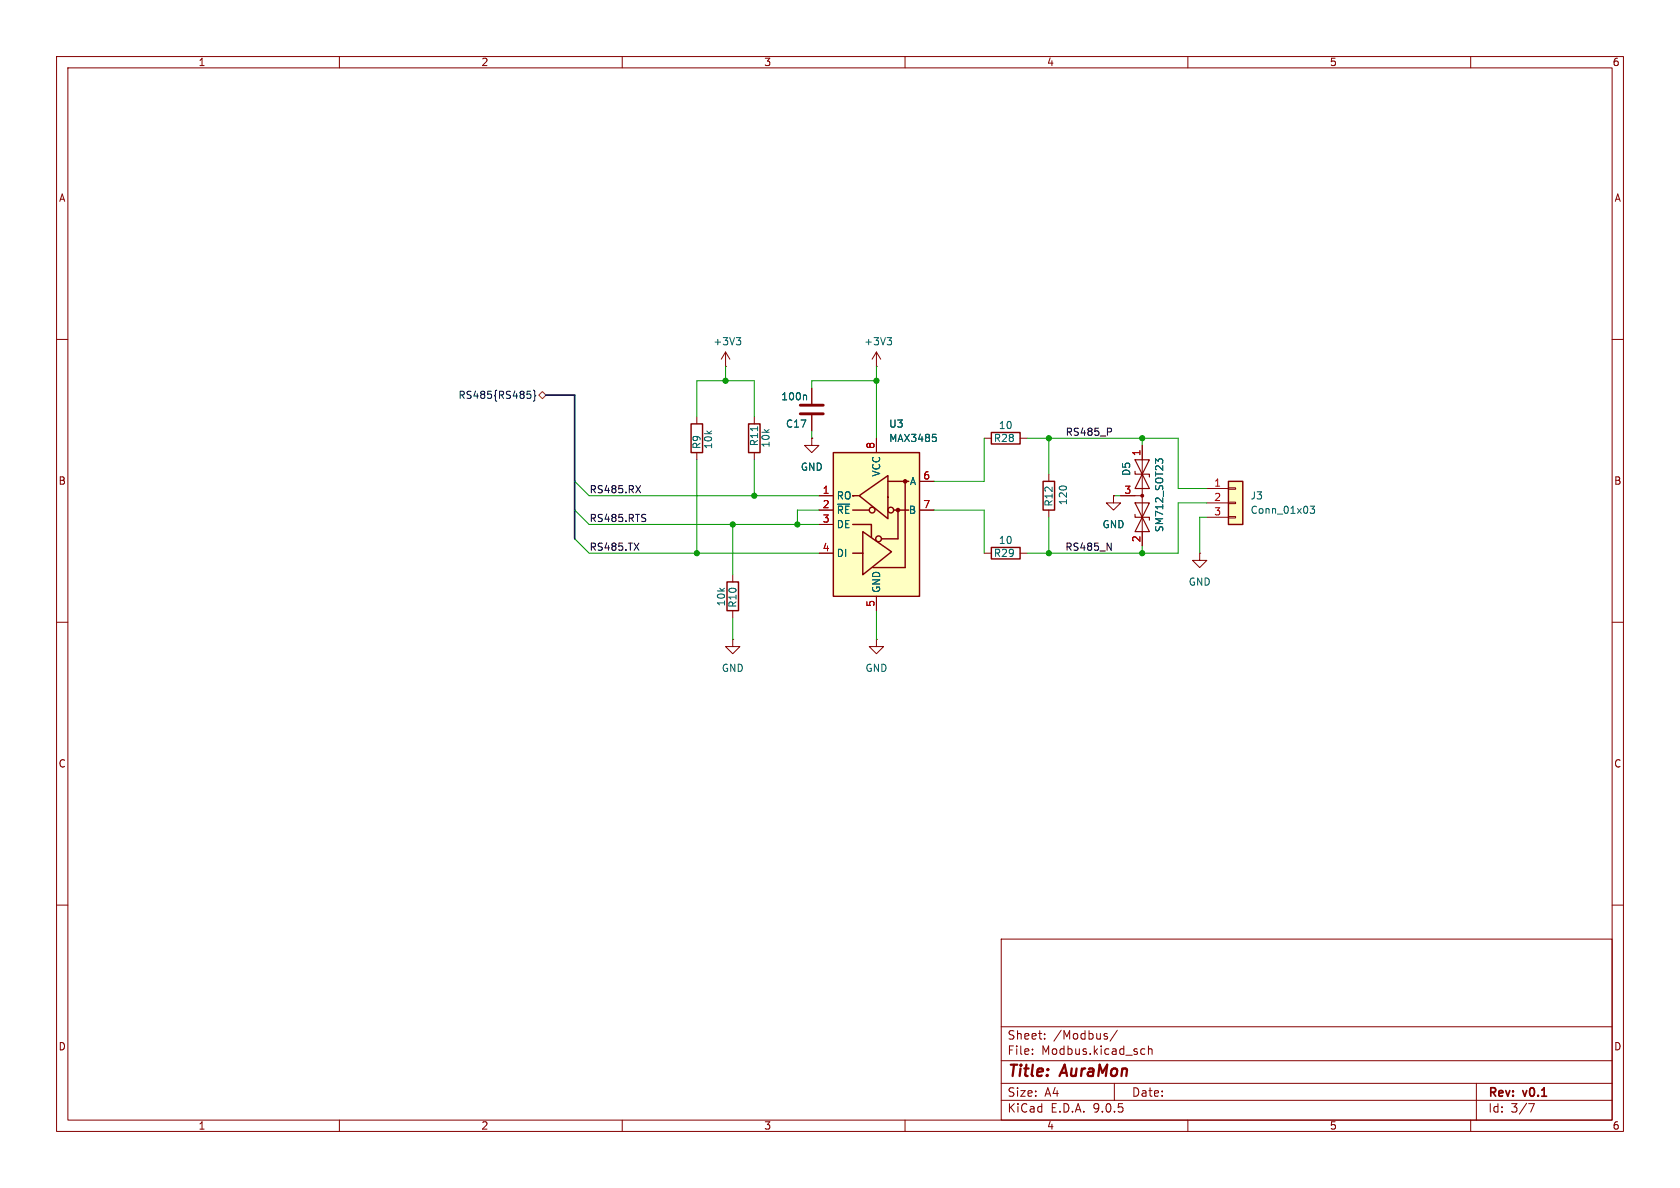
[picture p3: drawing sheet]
<svg xmlns="http://www.w3.org/2000/svg" width="297mm" height="210mm" viewBox="0 0 297 210" stroke-linecap="round" stroke-linejoin="round" font-family="sans-serif">
<g fill="none" stroke="#840000" stroke-width=".18">
<path d="M10 10h277v190h-277zM12 12h273v186h-273zM60 10v2M110 10v2M160 10v2M210 10v2M260 10v2M10 60h2M285 60h2M212.1 97.8v1.3h1.3l-1.3 1.2-1.3-1.2h1.3M212.1 97.8h.1M10 110h2"/>
<path d="M285 110h2M10 160h2M177 166h108v32h-108zM285 160h2M60 198v2M110 198v2M160 198v2M177 194.5h108M177 191.5h108M177 187.5h108M177 181.5h108M182.5 186.3v.1"/>
<path d="M182.5 185.5v.1M184.7 183.6v.1M184.7 182.8v.1M195.4 183.2l.3 .1 .1 .2-.2 .2h-.3M195.4 182.7l.3 .1M197 191.5v3M197.5 182.1l-1.3 2M202 185.4l.4 .1M202.4 186.3l-.4 .1M203 185.5l.2-.1 .4 .1 .1 .9M203 184.9v1.5M210 198v2"/>
<path d="M260 198v2M261 191.5v6.5M270.2 195.1h1l-.6 1.5"/>
</g>
<path d="M217.2 85.1h2.5v7.6h-2.5z" fill="#ffffc2"/>
<path d="M175.3 76.5h5v2h-5zM217.2 85.1h2.5v7.6h-2.5z" fill="none" stroke="#840000" stroke-width=".25"/>
<path d="M143.5 77.5v1.2h1.3l-1.3 1.3-1.3-1.3h1.3M143.5 77.5h.1M143.5 68.6v2.8M143.5 73.4v2.8M174 77.5h1.3M180.3 77.5h1.3M213.4 86.4h3.8M213.4 88.9h3.8M213.4 91.4h3.8M217.2 86.2h1.2v.3h-1.2zM217.2 88.8h1.2v.2h-1.2zM217.2 91.3h1.2v.3h-1.2z" fill="none" stroke="#840000" stroke-width=".18"/>
<path d="M142.4 69.8l.2 .2v.7M231.6 89.5h.8l-.4 .5 .3 .1v.5l-.1 .1-.6-.1" fill="none" stroke="#006464" stroke-width=".18"/>
<path d="M141.5 73.2h4M141.5 71.6h4" fill="none" stroke="#840000" stroke-width=".51"/>
<path d="M147.3 80h15.3v25.4h-15.3z" fill="#ffffc2"/>
<g fill="none" stroke="#840000" stroke-width=".25">
<path d="M122.2 74.9h2v5.1h-2zM132.3 74.9h2.1v5.1h-2.1zM147.3 80h15.3v25.4h-15.3zM150.7 92.7h3.4v2.3M150.7 90.2h3M150.7 97.8h1.7M150.9 87.6h-.2h1.1M151.9 87.6l5.1-3.5v7.6zM152.5 94l5.1 3.5-5.1 4.1zM157 85.1h3.7M158 90.2h2.7M158.7 90.2v5.1h-2.9"/>
<path d="M160 85.1v15.2h-5.7M175.3 96.8h5v2h-5zM184.4 85.1h2v5.1h-2zM128.5 102.9h2.1v5.1h-2.1z"/>
<circle cx="154.2" cy="90.2" r=".51"/>
<circle cx="155.3" cy="95.3" r=".51"/>
<circle cx="157.5" cy="90.2" r=".51"/>
</g>
<g fill="#840000" stroke="#840000" stroke-width=".25">
<circle cx="158.7" cy="90.2" r=".28"/>
<circle cx="160" cy="85.1" r=".28"/>
</g>
<g fill="none" stroke="#840000" stroke-width=".18">
<path d="M123.2 73.7v1.2M128.3 64.8h.1M128.3 62.2l-.8 1.3M128.3 62.2l.7 1.3M128.3 62.2v2.6M133.3 73.7v1.2M143.5 77.5h.1M143.5 68.6v2.8M143.5 73.4v2.8M154.9 64.8h.1M154.9 62.2v2.6M154.9 77.5v2.5"/>
<path d="M154.9 62.2l-.7 1.3M154.9 62.2l.8 1.3M201.9 78.7v17.8M123.2 80v1.3M133.3 80v1.3M144.8 87.6h2.5M144.8 90.2h2.5M144.8 92.7h2.5M144.8 97.8h2.5M162.6 90.2h2.5M162.6 85.1h2.5M174 97.8h1.3"/>
<path d="M180.3 97.8h1.3M185.4 83.8v1.3M185.4 90.2v1.2M196.8 87.6v1.3h1.3l-1.3 1.3-1.2-1.3h1.2M196.8 87.6h.1M198.1 87.6h3.8M129.5 113v1.3h1.3l-1.3 1.3-1.2-1.3h1.2M129.5 113h.1M129.5 101.6v1.3M129.5 108v1.2M154.9 113v1.3h1.3l-1.3 1.3-1.2-1.3h1.2M154.9 113h.1"/>
<path d="M154.9 105.4v2.6"/>
</g>
<path d="M130.2 59.7h.7l-.4 .5M156.8 59.7h.8l-.4 .5M130.7 60.2l.2 .2v.3l-.2 .3M133.9 75.4v.8M142.4 69.8l.2 .2v.7M157.4 60.2l.2 .2v.3l-.2 .3M164.9 76.8h.6M165.3 77.3l.2 .2v.3l-.2 .2M205.6 81.7v-.3l-.3-.3-.4 .1-.1 .3-.5-.4v.8" fill="none" stroke="#006464" stroke-width=".18"/>
<path d="M200.7 81.3l2.5 5.1h-2.5l2.5-5.1zM200.7 83.3v.5h2.5v.5M200.7 88.9h2.5l-2.5 5.1h2.5zM200.7 90.9v.5h2.5v.5" fill="none" stroke="#840000" stroke-width=".2"/>
<circle cx="201.9" cy="87.6" r=".25" fill="#840000" stroke="#840000" stroke-width=".18"/>
<path d="M93.2 69.2h.6M93.3 69.6h.3l.3 .3-.2 .5h-.4M94.3 69l.2 .2v.6l.2 .1-.2 .2v.6l-.2 .2" fill="none" stroke="#000084" stroke-width=".18"/>
<path d="M95.2 69.9l.7-.7 .6 .7-.6 .6z" fill="none" stroke="#725600" stroke-width=".18"/>
<path d="M196.4 75.7l.1 .2-.1 .4M112.1 96l.8 1.3M112.4 85.8l.9 1.3M112.9 96l-.8 1.3M113.3 85.8l-.9 1.3M114 90.9l.2 .1M114.1 91.7v.4M195.7 96l.7 1.3v-1.3" fill="none" stroke="#0f0f0f" stroke-width=".18"/>
<path d="M96.5 69.9h5.1v25.4" fill="none" stroke="#000084" stroke-width=".3"/>
<g fill="none" stroke="#009600" stroke-width=".18">
<path d="M123.2 73.7v-6.4h10.1v6.4M128.3 64.8v2.5M143.5 76.2v1.3M154.9 67.3h-11.4v1.3M154.9 64.8v12.7M174 77.5v7.6h-8.9M181.6 77.5h26.7v8.9h5.1M185.4 77.5v6.3M201.9 77.5v1.2M101.6 95.3l2.5 2.5h40.7M101.6 85.1l2.5 2.5h40.7M101.6 90.2l2.5 2.5h40.7"/>
<path d="M123.2 81.3v16.5M129.5 92.7v8.9M133.3 81.3v6.3M144.8 90.2h-3.8v2.5M165.1 90.2h8.9v7.6M185.4 91.4v6.4M196.8 87.6h1.3M201.9 96.5v1.3M213.4 91.4h-1.3v6.4M213.4 88.9h-5.1v8.9h-26.7M129.5 109.2v3.8M154.9 108v5"/>
</g>
<g fill="#009600" stroke="#009600" stroke-width=".18">
<circle cx="185.4" cy="77.5" r=".46"/>
<circle cx="185.4" cy="97.8" r=".46"/>
<circle cx="201.9" cy="97.8" r=".46"/>
<circle cx="201.9" cy="77.5" r=".46"/>
<circle cx="123.2" cy="97.8" r=".46"/>
<circle cx="133.3" cy="87.6" r=".46"/>
<circle cx="129.5" cy="92.7" r=".46"/>
<circle cx="128.3" cy="67.3" r=".46"/>
<circle cx="141" cy="92.7" r=".46"/>
<circle cx="154.9" cy="67.3" r=".46"/>
</g>
<g font-size="2.8" fill="#840000">
<text x="178" y="190.9">Title:</text>
<text x="187.7" y="190.9">AuraMon</text>
</g>
<g font-size="2.1" fill="#840000">
<text x="178" y="184">Sheet:</text>
<text x="186.2" y="184">/Modbus/</text>
<text x="178" y="186.7">File:</text>
<text x="184.1" y="186.7">Modbus.kicad_sch</text>
<text x="178" y="196.9">KiCad</text>
<text x="178" y="194.1">Size:</text>
<text x="184.7" y="194.1">A4</text>
<text x="185.7" y="196.9">E.D.A.</text>
<text x="193.3" y="196.9">9.0.5</text>
<text x="200" y="194.1">Date:</text>
<text x="263" y="194.3">Rev:</text>
<text x="263" y="196.9">Id:</text>
<text x="267.1" y="196.9">3/7</text>
<text x="269.4" y="194.3">v0.1</text>
</g>
<g font-size="1.8" fill="#840000">
<text x="35" y="11.9">1</text>
<text x="85" y="11.9">2</text>
<text x="135" y="11.9">3</text>
<text x="185" y="11.9">4</text>
<text x="235" y="11.9">5</text>
<text x="285" y="11.9">6</text>
<text x="10.3" y="35.9">A</text>
<text x="285.3" y="35.9">A</text>
<text x="10.3" y="85.9">B</text>
<text x="285.3" y="85.9">B</text>
<text x="10.3" y="135.9">C</text>
<text x="285.3" y="135.9">C</text>
<text x="10.3" y="185.9">D</text>
<text x="285.3" y="185.9">D</text>
<text x="35" y="199.9">1</text>
<text x="85" y="199.9">2</text>
<text x="135" y="199.9">3</text>
<text x="185" y="199.9">4</text>
<text x="235" y="199.9">5</text>
<text x="285" y="199.9">6</text>
</g>
<g font-size="1.8" fill="#006464">
<text x="126" y="61.2">+3V3</text>
<text x="152.7" y="61.2">+3V3</text>
<text x="138" y="71">100n</text>
<text x="138.8" y="75.8">C17</text>
<text x="157.1" y="75.8">U3</text>
<text x="176.5" y="76">10</text>
<text x="124.1" y="79.5" transform="rotate(-90 124.1 79.5)">R9</text>
<text x="126.1" y="79.5" transform="rotate(-90 126.1 79.5)">10k</text>
<text x="134.2" y="79" transform="rotate(-90 134.2 79)">R11</text>
<text x="136.2" y="79.2" transform="rotate(-90 136.2 79.2)">10k</text>
<text x="141.5" y="83.4">GND</text>
<text x="157.1" y="78.3">MAX3485</text>
<text x="175.6" y="78.3">R28</text>
<text x="147.8" y="88.5">RO</text>
<text x="155.8" y="84.3" transform="rotate(-90 155.8 84.3)">VCC</text>
<text x="160.8" y="86">A</text>
<text x="186.3" y="89.7" transform="rotate(-90 186.3 89.7)">R12</text>
<text x="188.8" y="89.4" transform="rotate(-90 188.8 89.4)">120</text>
<text x="200" y="84.2" transform="rotate(-90 200 84.2)">D5</text>
<text x="221" y="88.5">J3</text>
<text x="147.8" y="91">~{RE}</text>
<text x="147.8" y="93.6">DE</text>
<text x="160.6" y="91">B</text>
<text x="194.8" y="93.6">GND</text>
<text x="205.8" y="94.2" transform="rotate(-90 205.8 94.2)">SM712_SOT23</text>
<text x="221" y="91">Conn_01x03</text>
<text x="147.8" y="98.7">DI</text>
<text x="175.6" y="98.7">R29</text>
<text x="176.5" y="96.4">10</text>
<text x="128.4" y="107.3" transform="rotate(-90 128.4 107.3)">10k</text>
<text x="130.4" y="107.5" transform="rotate(-90 130.4 107.5)">R10</text>
<text x="155.8" y="104.9" transform="rotate(-90 155.8 104.9)">GND</text>
<text x="210.1" y="103.7">GND</text>
<text x="127.5" y="119">GND</text>
<text x="152.9" y="119">GND</text>
</g>
<text font-size="1.8" fill="#000084" x="80.9" y="70.7">RS485{RS485}</text>
<g font-size="1.8" fill="#0f0f0f">
<text x="188.3" y="77.1">RS485_P</text>
<text x="104.1" y="87.3">RS485.RX</text>
<text x="104.1" y="92.4">RS485.RTS</text>
<text x="104.1" y="97.4">RS485.TX</text>
<text x="188.2" y="97.4">RS485_N</text>
</g>
<g font-size="1.8" fill="#a90000">
<text x="154.7" y="79.4" transform="rotate(-90 154.7 79.4)">8</text>
<text x="201.7" y="80.7" transform="rotate(-90 201.7 80.7)">1</text>
<text x="145.3" y="87.4">1</text>
<text x="145.3" y="89.9">2</text>
<text x="163.1" y="84.8">6</text>
<text x="163.1" y="89.9">7</text>
<text x="198.7" y="87.4">3</text>
<text x="214.6" y="86.1">1</text>
<text x="214.6" y="88.6">2</text>
<text x="145.3" y="92.5">3</text>
<text x="201.7" y="96" transform="rotate(-90 201.7 96)">2</text>
<text x="214.6" y="91.2">3</text>
<text x="145.3" y="97.5">4</text>
<text x="154.7" y="107.4" transform="rotate(-90 154.7 107.4)">5</text>
</g>
</svg>
